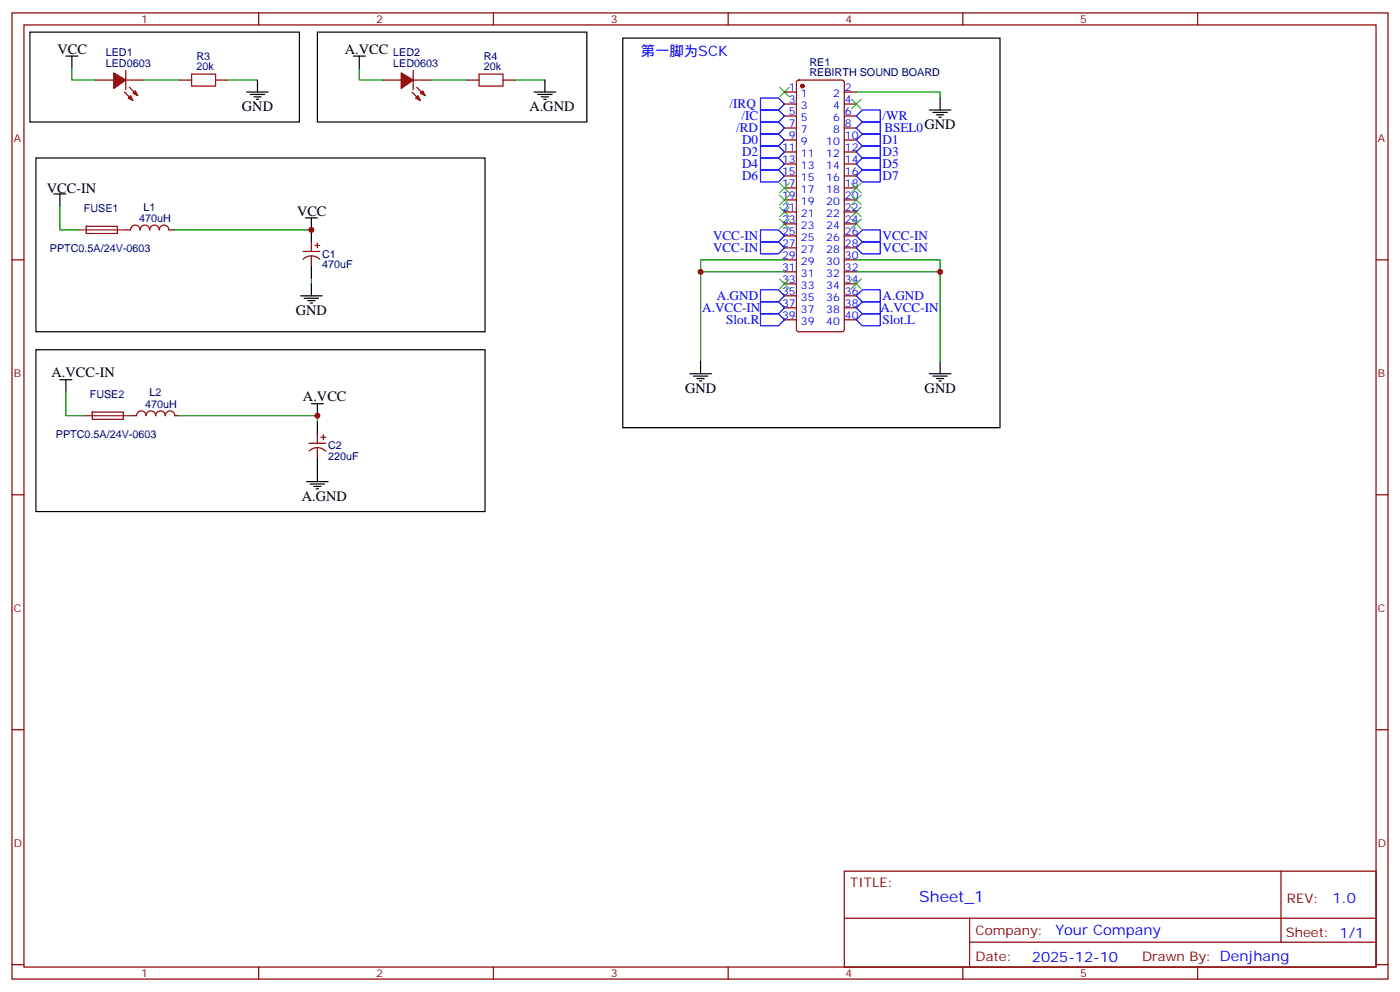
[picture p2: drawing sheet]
<svg xmlns="http://www.w3.org/2000/svg" width="412mm" height="292mm" viewBox="0 0 412 292" stroke-linecap="round" stroke-linejoin="round" font-family="sans-serif">
<g fill="none" stroke="#870000" stroke-width=".35">
<path d="M3.5 3.8h405.4v284.3h-405.4zM7.1 7.3h398.2v277.3h-398.2zM76.2 3.8v3.5M145.3 3.8v3.5M214.5 3.8v3.5M283.6 3.8v3.5M352.8 3.8v3.5M28.2 23.6h5.3M36.7 27.1l2.5 2.5M37 23.6h5.3M37 20.7v5.7M38.1 25.7l2.5 2.5"/>
<path d="M52.9 23.6h3.5M63.5 23.6h3.5M112.9 23.6h5.3M121.4 27.1l2.4 2.5M121.7 23.6h5.3M121.7 20.7v5.7M122.8 25.7l2.4 2.5M137.6 23.6h3.5M148.2 23.6h3.5M231.1 27.1h3.5M231.1 30.6h3.5M231.1 34.1h3.5"/>
<path d="M231.1 37.7h3.5M234.8 23.8l.5-.2h12.7l.5 .2 .2 .5v72.6l-.2 .5-.5 .2h-12.7l-.5-.2-.2-.5v-72.6zM248.7 27.1h3.5M248.7 30.6h3.5M248.7 34.1h3.5M248.7 37.7h3.5M231.1 41.2h3.5M231.1 44.7h3.5M231.1 48.3h3.5M231.1 51.8h3.5M231.1 55.3h3.5M231.1 58.8h3.5"/>
<path d="M248.7 41.2h3.5M248.7 44.7h3.5M248.7 48.3h3.5M248.7 51.8h3.5M248.7 55.3h3.5M248.7 58.8h3.5M3.5 76.5h3.6M25.4 66.6h9.1l.1 2.1h-9.2zM37 67.7h1.5a1.41 1.41 0 0 1 1.4-1.4 1.41 1.41 0 0 1 1.4 1.4 1.41 1.41 0 0 1 1.4-1.4 1.41 1.41 0 0 1 1.4 1.4 1.41 1.41 0 0 1 1.4-1.4 1.41 1.41 0 0 1 1.4 1.4 1.41 1.41 0 0 1 1.4-1.4 1.41 1.41 0 0 1 1.4 1.4h1.5M89.3 74h4.9M89.3 76.3a3.5 3.5 0 0 1 4.9 0M91.7 71.2v2.8"/>
<path d="M91.7 75.4v2.8M92.8 72.2h1.4M93.5 71.5v1.5M231.1 76.5h3.5M231.1 73h3.5M231.1 69.4h3.5M231.1 65.9h3.5M231.1 62.4h3.5M248.7 76.5h3.5M248.7 73h3.5M248.7 69.4h3.5M248.7 65.9h3.5"/>
<path d="M248.7 62.4h3.5M405.3 76.5h3.6M231.1 94.1h3.5M231.1 90.6h3.5M231.1 87.1h3.5M231.1 83.5h3.5M231.1 80h3.5M248.7 94.1h3.5M248.7 90.6h3.5M248.7 87.1h3.5M248.7 83.5h3.5M248.7 80h3.5"/>
<path d="M27.2 121.3h9.1v2.1h-9.1zM38.8 122.3h1.4a1.41 1.41 0 0 1 1.4-1.4 1.41 1.41 0 0 1 1.4 1.5 1.41 1.41 0 0 1 1.4-1.5 1.41 1.41 0 0 1 1.5 1.5 1.41 1.41 0 0 1 1.4-1.5 1.41 1.41 0 0 1 1.4 1.5 1.41 1.41 0 0 1 1.4-1.5 1.41 1.41 0 0 1 1.4 1.5l1.4-.1M91 130.5h5M91.1 132.7a3.5 3.5 0 0 1 4.9 .1M93.5 127.6v2.9M93.5 131.9v2.8M94.5 128.7h1.5M95.2 128v1.4M3.5 145.6h3.6M405.3 145.6h3.6M3.5 214.8h3.6M405.3 214.8h3.6"/>
<path d="M248.7 256.4h156.6v28.2h-156.6zM377.3 256.4v20.9M248.7 270.2h156.5M285.6 277.3h119.6M285.6 270.2v14.2M3.5 283.9h3.6M76.2 284.6v3.5M145.3 284.6v3.5M214.5 284.6v3.5M283.6 284.6v3.5M352.8 284.6v3.5M405.3 283.9h3.6"/>
</g>
<g fill="none" stroke="#00f" stroke-width=".35">
<path d="M224 28.9h5.3l1.8 1.7-1.8 1.8h-5.3zM224 39.4h5.3l1.8 1.8-1.8 1.8h-5.3zM224 35.9h5.3l1.8 1.8-1.8 1.7h-5.3zM224 32.4h5.3l1.8 1.7-1.8 1.8h-5.3zM254 39.4h5.3v3.6h-5.3l-1.8-1.8zM254 32.4h5.3v3.5h-5.3l-1.8-1.8zM254 35.9h5.3v3.5h-5.3l-1.8-1.7zM224 50h5.3l1.8 1.8-1.8 1.8h-5.3zM224 46.5h5.3l1.8 1.8-1.8 1.7h-5.3zM224 43h5.3l1.8 1.7-1.8 1.8h-5.3zM254 50h5.3v3.6h-5.3l-1.8-1.8zM254 46.5h5.3v3.5h-5.3l-1.8-1.7z"/>
<path d="M254 43h5.3v3.5h-5.3l-1.8-1.8zM224 71.2h5.3l1.8 1.8-1.8 1.7h-5.3zM224 67.7h5.3l1.8 1.7-1.8 1.8h-5.3zM254 71.2h5.3v3.5h-5.3l-1.8-1.7zM254 67.7h5.3v3.5h-5.3l-1.8-1.8zM224 92.4h5.3l1.8 1.7-1.8 1.8h-5.3zM224 88.8h5.3l1.8 1.8-1.8 1.8h-5.3zM224 85.3h5.3l1.8 1.8-1.8 1.7h-5.3zM252.2 90.6l1.8-1.8h5.3v3.6h-5.3zM252.2 94.1l1.8-1.7h5.3v3.5h-5.3zM254 85.3h5.3v3.5h-5.3l-1.8-1.7z"/>
</g>
<g fill="none" stroke="#3c3" stroke-width=".35">
<path d="M229.7 25.7l2.8 2.8M232.5 25.7l-2.8 2.8M250.8 29.2l2.8 2.8M253.6 29.2l-2.8 2.8M229.7 57.4l2.8 2.9M229.7 53.9l2.8 2.8M232.5 57.4l-2.8 2.9M232.5 53.9l-2.8 2.8M250.8 57.4l2.8 2.9M250.8 53.9l2.8 2.8M253.6 57.4l-2.8 2.9M253.6 53.9l-2.8 2.8"/>
<path d="M229.7 64.5l2.8 2.8M229.7 61l2.8 2.8M232.5 64.5l-2.8 2.8M232.5 61l-2.8 2.8M250.8 64.5l2.8 2.8M250.8 61l2.8 2.8M253.6 64.5l-2.8 2.8M253.6 61l-2.8 2.8M229.7 82.1l2.8 2.8M232.5 82.1l-2.8 2.8M250.8 82.1l2.8 2.8M253.6 82.1l-2.8 2.8"/>
</g>
<g fill="#870000" stroke="#870000" stroke-width=".35">
<path d="M33.5 21.4l3.5 2.2-3.5 2.4z"/>
<path d="M38.5 28.2l.7 1.4-1.5-.7z"/>
<path d="M39.2 27.4l.7-.7 .7 1.5z"/>
<path d="M118.2 21.4l3.5 2.2-3.5 2.4z"/>
<path d="M123.1 28.2l.7 1.4-1.4-.7z"/>
<path d="M123.8 27.4l.7-.7 .7 1.5z"/>
<circle cx="236.4" cy="25.3" r=".53"/>
</g>
<g fill="none" stroke="#000" stroke-width=".35">
<path d="M8.8 9.5h79.4v26.4h-79.4zM19.4 16.5h3.5M21.2 16.5v3.5M93.5 9.5h79.4v26.4h-79.4zM104.1 16.5h3.5M105.8 16.5v3.5M183.4 11.2h111.2v114.7h-111.2zM72.7 27.1h6.3M73.7 27.8h4.3M74.8 28.5h2.1M75.5 29.2h.7M75.8 23.6v3.5"/>
<path d="M157.3 27.1h6.4M158.4 27.8h4.2M159.5 28.5h2.1M160.2 29.2h.7M160.5 23.6v3.5M273.8 32.4h6.3M274.8 33.1h4.2M275.9 33.8h2.1M276.6 34.5h.7M276.9 28.9v3.5M10.6 46.5h132.3v51.1h-132.3zM15.9 57.1h3.5"/>
<path d="M17.6 57.1v3.5M90 64.1h3.5M91.7 64.1v7.1M91.7 78.2v3.6M88.5 87.1h6.4M89.6 87.8h4.2M90.7 88.5h2.1M91.4 89.2h.7M91.7 83.5v3.6M10.6 102.9h132.3v47.7h-132.3zM17.6 111.8h3.6M19.4 111.8v3.5"/>
<path d="M91.7 118.8h3.5M93.5 118.8v3.5M203.2 110h6.3M204.3 110.7h4.2M205.3 111.4h2.1M206 112.1h.7M206.4 106.5v3.5M273.8 110h6.3M274.8 110.7h4.2M275.9 111.4h2.1M276.6 112.1h.7M276.9 106.5v3.5"/>
<path d="M93.5 124.1v3.5M93.5 134.7v7M90.3 141.7h6.4M91.4 142.5h4.2M92.4 143.2h2.1M93.1 143.9h.7"/>
</g>
<g fill="none" stroke="#008700" stroke-width=".35">
<path d="M21.2 20v3.6h7M42.3 23.6h10.6M67 23.6h8.8M105.8 20v3.6h7.1M127 23.6h10.6M151.7 23.6h8.8M252.2 27.1h24.7v1.8M17.6 60.6v7.1h5.3M51.2 67.7h40.5M231.1 76.5h-24.7v30M252.2 76.5h24.7v30M91.7 81.8v1.7"/>
<path d="M206.4 80h24.7M252.2 80h24.7M19.4 115.3v7h5.3M52.9 122.3h40.6v1.8"/>
</g>
<path d="M22.9 67.7h14.1M24.7 122.3h14.1" fill="none" stroke="#8c2424" stroke-width=".35"/>
<path d="M56.4 21.8h7.1v3.5h-7.1zM141.1 21.8h7.1v3.5h-7.1z" fill="none" stroke="#a10000" stroke-width=".35"/>
<g fill="#c00">
<circle cx="276.9" cy="80" r=".88"/>
<circle cx="206.4" cy="80" r=".88"/>
<circle cx="91.7" cy="67.7" r=".88"/>
<circle cx="93.5" cy="122.3" r=".88"/>
</g>
<text font-size="4.6" fill="#00f" x="270.8" y="265.4">Sheet_1</text>
<g font-size="4.2">
<text x="16.9" y="15.8">VCC</text>
<text x="101.6" y="15.8">A.VCC</text>
<text x="71.3" y="32.7">GND</text>
<text x="155.9" y="32.7">A.GND</text>
<text x="13.8" y="56.7">VCC-IN</text>
<text x="87.5" y="63.4">VCC</text>
<text x="87.1" y="92.7">GND</text>
<text x="15.2" y="111.1">A.VCC-IN</text>
<text x="89.3" y="118.1">A.VCC</text>
<text x="201.8" y="115.6">GND</text>
<text x="272.4" y="115.6">GND</text>
<text x="88.9" y="147.4">A.GND</text>
</g>
<g font-size="4.2" fill="#00f">
<text x="188.7" y="16.5">第一脚为SCK</text>
<text x="392.5" y="265.7">1.0</text>
<text x="310.9" y="275.2">Your Company</text>
<text x="304" y="283">2025-12-10</text>
</g>
<g font-size="3.9" fill="#00f">
<text x="214.9" y="31.9">/IRQ</text>
<text x="218.4" y="35.4">/IC</text>
<text x="260" y="35.4">/WR</text>
<text x="216.9" y="38.9">/RD</text>
<text x="260.5" y="38.9">BSEL0GND</text>
<text x="218.6" y="45.9">D2</text>
<text x="218.6" y="42.5">D0</text>
<text x="260" y="45.9">D3</text>
<text x="260" y="42.4">D1</text>
<text x="218.6" y="53">D6</text>
<text x="218.6" y="49.4">D4</text>
<text x="260" y="53">D7</text>
<text x="260" y="49.4">D5</text>
<text x="210" y="70.7">VCC-IN</text>
<text x="260" y="70.7">VCC-IN</text>
<text x="210" y="74.2">VCC-IN</text>
<text x="260" y="74.2">VCC-IN</text>
<text x="211.2" y="88.3">A.GND</text>
<text x="260" y="88.3">A.GND</text>
<text x="206.9" y="91.8">A.VCC-IN</text>
<text x="213.9" y="95.4">Slot.R</text>
<text x="259.4" y="91.8">A.VCC-IN</text>
<text x="260" y="95.4">Slot.L</text>
</g>
<g font-size="3.9" fill="#800">
<text x="250.5" y="261">TITLE:</text>
<text x="379.1" y="265.7">REV:</text>
<text x="287.4" y="275.2">Company:</text>
<text x="378.7" y="275.8">Sheet: 1/1</text>
<text x="287.4" y="282.9">Date:</text>
<text x="336.4" y="282.9">Draw</text>
<text x="346.6" y="282.9">n By: Denjhang</text>
</g>
<g font-size="3.2" fill="#800">
<text x="41.6" y="6.8">1</text>
<text x="110.8" y="6.8">2</text>
<text x="179.9" y="6.8">3</text>
<text x="249.1" y="6.8">4</text>
<text x="318.2" y="6.8">5</text>
<text x="4.1" y="41.9">A</text>
<text x="405.9" y="41.9">A</text>
<text x="4.1" y="111.1">B</text>
<text x="405.9" y="111.1">B</text>
<text x="4.1" y="180.2">C</text>
<text x="405.9" y="180.2">C</text>
<text x="4.1" y="249.3">D</text>
<text x="405.9" y="249.3">D</text>
<text x="41.6" y="287.6">1</text>
<text x="110.8" y="287.6">2</text>
<text x="179.9" y="287.6">3</text>
<text x="249.1" y="287.6">4</text>
<text x="318.2" y="287.6">5</text>
</g>
<g font-size="3.2" fill="#000080">
<text x="31.2" y="16.5">LED1</text>
<text x="57.9" y="17.6">R3</text>
<text x="115.8" y="16.5">LED2</text>
<text x="142.5" y="17.6">R4</text>
<text x="31.2" y="19.7">LED0603</text>
<text x="57.9" y="20.7">20k</text>
<text x="115.8" y="19.7">LED0603</text>
<text x="142.5" y="20.7">20k</text>
<text x="238.4" y="22.5">REBIRTH SOUND BOARD</text>
<text x="238.4" y="19.4">RE1</text>
<text x="24.7" y="62.4">FUSE1</text>
<text x="41" y="65.3">470uH</text>
<text x="42.3" y="62">L1</text>
<text x="14.7" y="74.1">PPTC0.5A/24V-0603</text>
<text x="94.9" y="75.8">C1</text>
<text x="94.9" y="79">470uF</text>
<text x="26.4" y="117.1">FUSE2</text>
<text x="42.8" y="120">470uH</text>
<text x="44" y="116.7">L2</text>
<text x="16.5" y="128.8">PPTC0.5A/24V-0603</text>
<text x="96.7" y="135.5">220uF</text>
<text x="96.7" y="132.3">C2</text>
</g>
<g font-size="3.2" fill="#00f">
<text x="232.4" y="26.7">1</text>
<text x="235.9" y="28.5">1</text>
<text x="245.4" y="28.5">2</text>
<text x="248.9" y="26.7">2</text>
<text x="232.4" y="30.3">3</text>
<text x="232.4" y="33.8">5</text>
<text x="235.9" y="32">3</text>
<text x="235.9" y="35.6">5</text>
<text x="245.4" y="35.6">6</text>
<text x="245.4" y="32">4</text>
<text x="248.9" y="33.8">6</text>
<text x="248.9" y="30.3">4</text>
<text x="232.4" y="37.3">7</text>
<text x="232.4" y="40.9">9</text>
<text x="235.9" y="39.1">7</text>
<text x="245.4" y="39.1">8</text>
<text x="248.9" y="40.9">10</text>
<text x="248.9" y="37.3">8</text>
<text x="230.4" y="44.4">11</text>
<text x="230.4" y="47.9">13</text>
<text x="235.9" y="42.6">9</text>
<text x="235.9" y="46.1">11</text>
<text x="243.4" y="46.1">12</text>
<text x="243.4" y="42.6">10</text>
<text x="248.9" y="47.9">14</text>
<text x="248.9" y="44.4">12</text>
<text x="230.4" y="51.4">15</text>
<text x="235.9" y="49.7">13</text>
<text x="235.9" y="53.2">15</text>
<text x="243.4" y="53.2">16</text>
<text x="243.4" y="49.7">14</text>
<text x="248.9" y="51.4">16</text>
<text x="230.4" y="55">17</text>
<text x="230.4" y="58.5">19</text>
<text x="235.9" y="56.7">17</text>
<text x="243.4" y="56.7">18</text>
<text x="248.9" y="58.5">20</text>
<text x="248.9" y="55">18</text>
<text x="230.4" y="62">21</text>
<text x="230.4" y="65.5">23</text>
<text x="235.9" y="60.3">19</text>
<text x="235.9" y="63.8">21</text>
<text x="243.4" y="63.8">22</text>
<text x="243.4" y="60.3">20</text>
<text x="248.9" y="65.5">24</text>
<text x="248.9" y="62">22</text>
<text x="230.4" y="69.1">25</text>
<text x="235.9" y="67.3">23</text>
<text x="235.9" y="70.8">25</text>
<text x="243.4" y="70.8">26</text>
<text x="243.4" y="67.3">24</text>
<text x="248.9" y="69.1">26</text>
<text x="230.4" y="72.6">27</text>
<text x="230.4" y="76.1">29</text>
<text x="235.9" y="74.4">27</text>
<text x="235.9" y="77.9">29</text>
<text x="243.4" y="77.9">30</text>
<text x="243.4" y="74.4">28</text>
<text x="248.9" y="76.1">30</text>
<text x="248.9" y="72.6">28</text>
<text x="230.4" y="79.7">31</text>
<text x="230.4" y="83.2">33</text>
<text x="235.9" y="81.4">31</text>
<text x="243.4" y="81.4">32</text>
<text x="248.9" y="83.2">34</text>
<text x="248.9" y="79.7">32</text>
<text x="230.4" y="86.7">35</text>
<text x="235.9" y="84.9">33</text>
<text x="235.9" y="88.5">35</text>
<text x="243.4" y="88.5">36</text>
<text x="243.4" y="84.9">34</text>
<text x="248.9" y="86.7">36</text>
<text x="230.4" y="90.2">37</text>
<text x="230.4" y="93.8">39</text>
<text x="235.9" y="92">37</text>
<text x="235.9" y="95.5">39</text>
<text x="243.4" y="95.5">40</text>
<text x="243.4" y="92">38</text>
<text x="248.9" y="93.8">40</text>
<text x="248.9" y="90.2">38</text>
</g>
</svg>
